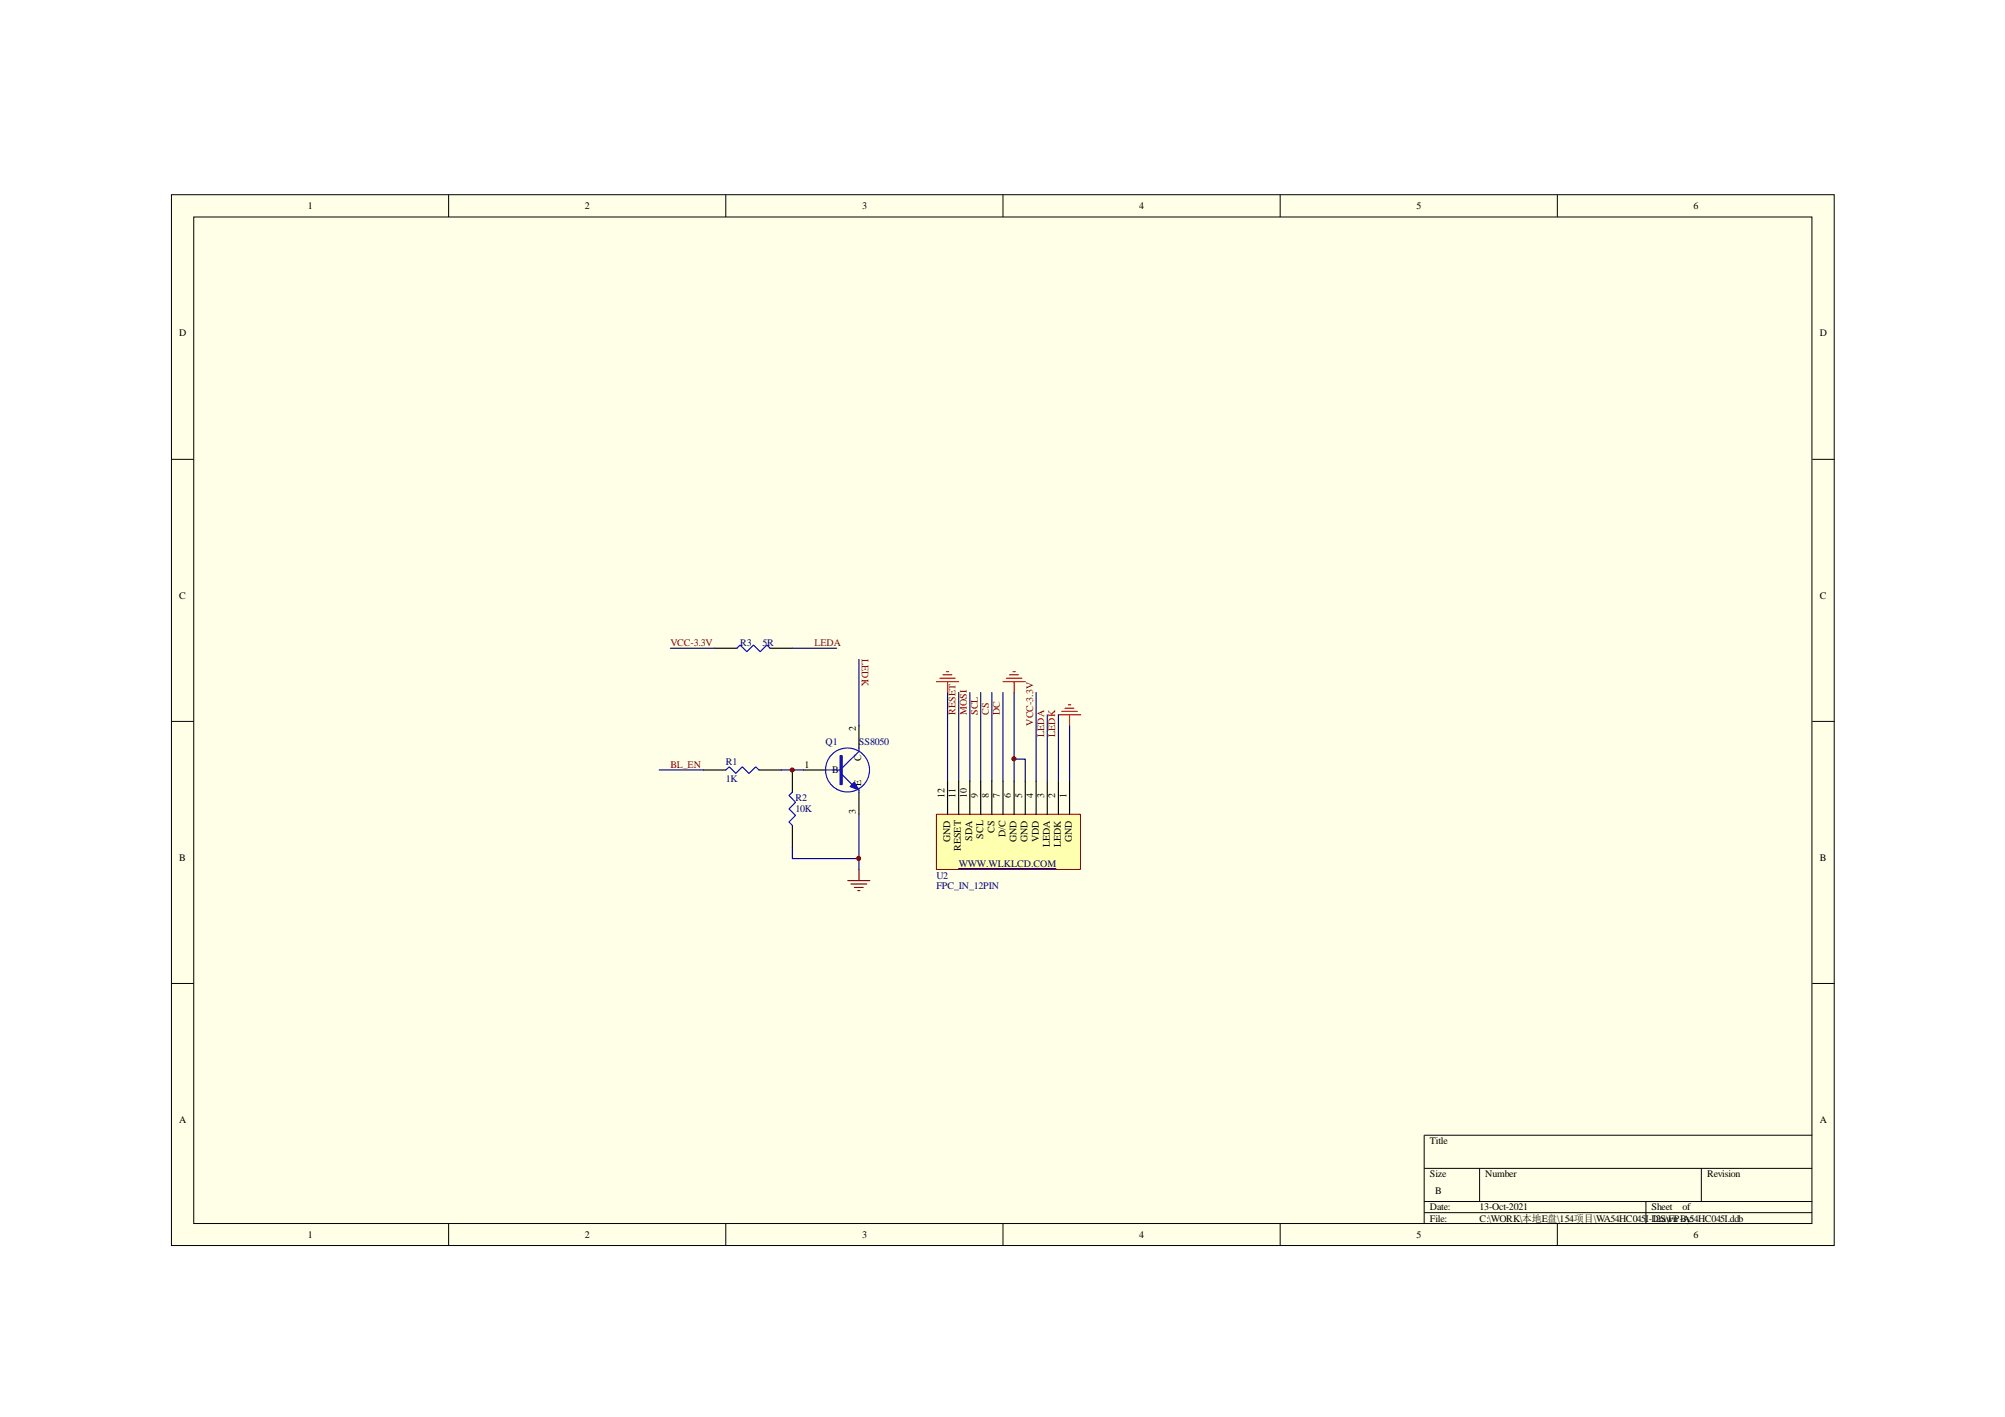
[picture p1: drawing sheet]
<svg xmlns="http://www.w3.org/2000/svg" width="297mm" height="210mm" viewBox="0 0 297 210" stroke-linecap="round" stroke-linejoin="round" font-family="sans-serif">
<path d="M25.4 28.8h246.3v155.7h-246.3z" fill="#ffffe8"/>
<g fill="none" stroke="#000" stroke-width=".15">
<path d="M25.4 28.8h246.3v155.7h-246.3zM28.7 32.1h239.7v149.1h-239.7zM66.5 28.8v3.3M107.5 28.8v3.3M148.6 28.8v3.3M189.7 28.8v3.3M230.7 28.8v3.3M25.4 68h3.3M268.5 68h3.3M25.4 106.9h3.3M268.5 106.9h3.3M25.4 145.7h3.3"/>
<path d="M268.5 145.7h3.3M211 173.1h57.5M211 178h57.5M211 179.6h57.5M219.2 173.1v4.9M243.8 178v3.3M252.1 173.1v4.9M268.5 168.2h-57.5v13.1M66.5 181.3v3.2M107.5 181.3v3.2M148.6 181.3v3.2M189.7 181.3v3.2"/>
<path d="M230.7 181.3v3.2"/>
</g>
<path d="M156.8 105.9h3.3M157.3 105.4h2.3M157.8 104.9h1.3M158.3 104.4h.3M158.5 105.9v1.6" fill="none" stroke="#f00" stroke-width=".17"/>
<path d="M142 102.6v13.1M143.7 102.6v13.1M145.3 102.6v13.1M146.9 102.6v13.1M148.6 102.6v13.1M150.2 112.5h1.7v3.2M150.2 102.6v13.1M153.5 102.6v13.1M158.5 107.5v8.2" fill="none" stroke="#000080" stroke-width=".17"/>
<path d="M138.8 120.7h21.3v8.1h-21.3z" fill="#ffffb0"/>
<path d="M138.7 120.6h21.4v8.2h-21.4z" fill="none" stroke="#800000" stroke-width=".15"/>
<g fill="none" stroke="#000" stroke-width=".17">
<path d="M105.9 96h3.3M114.1 96h3.3M104.2 114.1h3.3M112.4 114.1h3.3M117.4 114.1v3.3M119 114.1h3.3M127.3 107.5v3.3M127.3 117.4v3.2M140.4 115.7v4.9M142 115.7v4.9M143.7 115.7v4.9M145.3 115.7v4.9"/>
<path d="M146.9 115.7v4.9M148.6 115.7v4.9M150.2 115.7v4.9M151.9 115.7v4.9M153.5 115.7v4.9M155.2 115.7v4.9M156.8 115.7v4.9M158.5 115.7v4.9M117.4 122.3v3.2"/>
</g>
<path d="M99.3 96h6.6M117.4 96h6.6M127.3 97.7v9.8M97.7 114.1h6.5M115.7 114.1h3.3M140.4 102.6v13.1M155.2 105.9v9.8M156.8 105.9v9.8M117.4 125.5v1.7h9.9M127.3 120.6v8.2" fill="none" stroke="#000080" stroke-width=".17"/>
<path d="M139.7 100h1.3M140.2 99.5h.3M149.6 100h1.3M150.1 99.5h.3M138.7 101h3.3M139.2 100.5h2.3M140.4 101v1.6M148.6 101h3.3M149.1 100.5h2.3M150.2 101v1.6" fill="none" stroke="#f00" stroke-width=".17"/>
<g fill="none" stroke="#00f" stroke-width=".17">
<path d="M109.2 96l.4-.4 1.1 .9 .9-.9 1 .9 1-.9 .5 .4M107.5 114.1l.5-.5 1 1 1-1 1 1 1-1 .4 .5M117.4 117.4l-.5 .4 1 1-1 1 1 1-1 1 .5 .5M122.3 114.1h2.5M124.8 114.7l1.4 1.5M127.3 110.8v.5l-2.5 2.5M127.3 117v.4"/>
<circle cx="125.6" cy="114.1" r="3.3"/>
</g>
<g fill="#00f" stroke="#00f" stroke-width=".17">
<path d="M124.5 111.9h.3v4.3h-.3z" fill-rule="evenodd"/>
<path d="M125.9 116.5l.7-.6 .7 1.1z" fill-rule="evenodd"/>
</g>
<path d="M125.6 130.4h3.3M126.1 131h2.3M126.6 131.5h1.3M127.1 131.9h.3M127.3 128.8v1.6" fill="none" stroke="#800000" stroke-width=".17"/>
<g fill="#800000" stroke="#800000" stroke-width=".15">
<circle cx="127.2" cy="127.2" r=".31"/>
<circle cx="117.4" cy="114.1" r=".31"/>
<circle cx="150.2" cy="112.4" r=".31"/>
</g>
<path d="M142 128.7h14.4" fill="none" stroke="#000080" stroke-width=".18"/>
<g font-size="1.5">
<text x="45.6" y="31">1</text>
<text x="86.7" y="31">2</text>
<text x="127.7" y="31">3</text>
<text x="168.8" y="31">4</text>
<text x="209.8" y="31">5</text>
<text x="250.9" y="31">6</text>
<text x="26.5" y="49.8">D</text>
<text x="269.6" y="49.8">D</text>
<text x="26.5" y="88.7">C</text>
<text x="269.6" y="88.7">C</text>
<text x="119.2" y="113.8">1</text>
<text x="126.8" y="108.3" transform="rotate(-90 126.8 108.3)">2</text>
<text x="127.6" y="112.7" transform="rotate(-90 127.6 112.7)">C</text>
<text x="123.3" y="114.6">B</text>
<text x="127.6" y="116.4" transform="rotate(-90 127.6 116.4)">E</text>
<text x="139.9" y="118.2" transform="rotate(-90 139.9 118.2)">12</text>
<text x="141.6" y="118.2" transform="rotate(-90 141.6 118.2)">11</text>
<text x="143.2" y="118.2" transform="rotate(-90 143.2 118.2)">10</text>
<text x="144.9" y="118.2" transform="rotate(-90 144.9 118.2)">9</text>
<text x="146.5" y="118.2" transform="rotate(-90 146.5 118.2)">8</text>
<text x="148.1" y="118.2" transform="rotate(-90 148.1 118.2)">7</text>
<text x="149.8" y="118.2" transform="rotate(-90 149.8 118.2)">6</text>
<text x="151.4" y="118.2" transform="rotate(-90 151.4 118.2)">5</text>
<text x="153.1" y="118.2" transform="rotate(-90 153.1 118.2)">4</text>
<text x="154.7" y="118.2" transform="rotate(-90 154.7 118.2)">3</text>
<text x="156.3" y="118.2" transform="rotate(-90 156.3 118.2)">2</text>
<text x="158" y="118.2" transform="rotate(-90 158 118.2)">1</text>
<text x="126.8" y="120.6" transform="rotate(-90 126.8 120.6)">3</text>
<text x="140.8" y="124.7" transform="rotate(-90 140.8 124.7)">GND</text>
<text x="144" y="124.6" transform="rotate(-90 144 124.6)">SDA</text>
<text x="145.7" y="124.2" transform="rotate(-90 145.7 124.2)">SCL</text>
<text x="147.3" y="123.4" transform="rotate(-90 147.3 123.4)">CS</text>
<text x="149" y="124.1" transform="rotate(-90 149 124.1)">D/C</text>
<text x="150.6" y="124.7" transform="rotate(-90 150.6 124.7)">GND</text>
<text x="152.2" y="124.7" transform="rotate(-90 152.2 124.7)">GND</text>
<text x="153.9" y="124.7" transform="rotate(-90 153.9 124.7)">VDD</text>
<text x="155.5" y="125.5" transform="rotate(-90 155.5 125.5)">LEDA</text>
<text x="157.2" y="125.5" transform="rotate(-90 157.2 125.5)">LEDK</text>
<text x="158.8" y="124.7" transform="rotate(-90 158.8 124.7)">GND</text>
<text x="26.5" y="127.5">B</text>
<text x="142.4" y="126" transform="rotate(-90 142.4 126)">RESET</text>
<text x="269.6" y="127.5">B</text>
<text x="26.5" y="166.3">A</text>
<text x="269.6" y="166.3">A</text>
<text x="211.8" y="169.5">Title</text>
<text x="211.8" y="174.4">Size</text>
<text x="211.8" y="179.3">Date:</text>
<text x="212.6" y="176.8">B</text>
<text x="219.2" y="179.3">13-Oct-2021</text>
<text x="220" y="174.4">Number</text>
<text x="244.7" y="179.3">Sheet</text>
<text x="249.2" y="179.3">of</text>
<text x="252.9" y="174.4">Revision</text>
<text x="45.6" y="183.4">1</text>
<text x="86.7" y="183.4">2</text>
<text x="127.7" y="183.4">3</text>
<text x="168.8" y="183.4">4</text>
<text x="209.8" y="183.4">5</text>
<text x="211.8" y="180.9">File:</text>
<text x="219.2" y="180.9">C:\WORK\本地E盘\154项目\WA54HC045I-Dra\FP-A5</text>
<text x="244.7" y="180.9">12Swn By:4HC045I.ddb</text>
<text x="250.9" y="183.4">6</text>
</g>
<g font-size="1.5" fill="#800000">
<text x="99.3" y="95.7">VCC-3.3V</text>
<text x="120.6" y="95.7">LEDA</text>
<text x="127.7" y="97.7" transform="rotate(90 127.7 97.7)">LEDK</text>
<text x="141.6" y="105.9" transform="rotate(-90 141.6 105.9)">RESET</text>
<text x="143.2" y="105.9" transform="rotate(-90 143.2 105.9)">MOSI</text>
<text x="144.9" y="105.9" transform="rotate(-90 144.9 105.9)">SCL</text>
<text x="146.5" y="105.9" transform="rotate(-90 146.5 105.9)">CS</text>
<text x="148.1" y="105.9" transform="rotate(-90 148.1 105.9)">DC</text>
<text x="153.1" y="107.5" transform="rotate(-90 153.1 107.5)">VCC-3.3V</text>
<text x="99.3" y="113.8">BL_EN</text>
<text x="154.7" y="109.1" transform="rotate(-90 154.7 109.1)">LEDA</text>
<text x="156.3" y="109.1" transform="rotate(-90 156.3 109.1)">LEDK</text>
</g>
<g font-size="1.5" fill="#000080">
<text x="109.6" y="95.7">R3</text>
<text x="112.9" y="95.7">5R</text>
<text x="107.5" y="113.3">R1</text>
<text x="122.3" y="110.3">Q1</text>
<text x="127.3" y="110.3">SS8050</text>
<text x="107.5" y="115.9">1K</text>
<text x="117.9" y="118.7">R2</text>
<text x="117.9" y="120.3">10K</text>
<text x="138.7" y="130.1">U2</text>
<text x="138.7" y="131.8">FPC_IN_12PIN</text>
<text x="142" y="128.5">WWW.WLKLCD.COM</text>
</g>
</svg>
